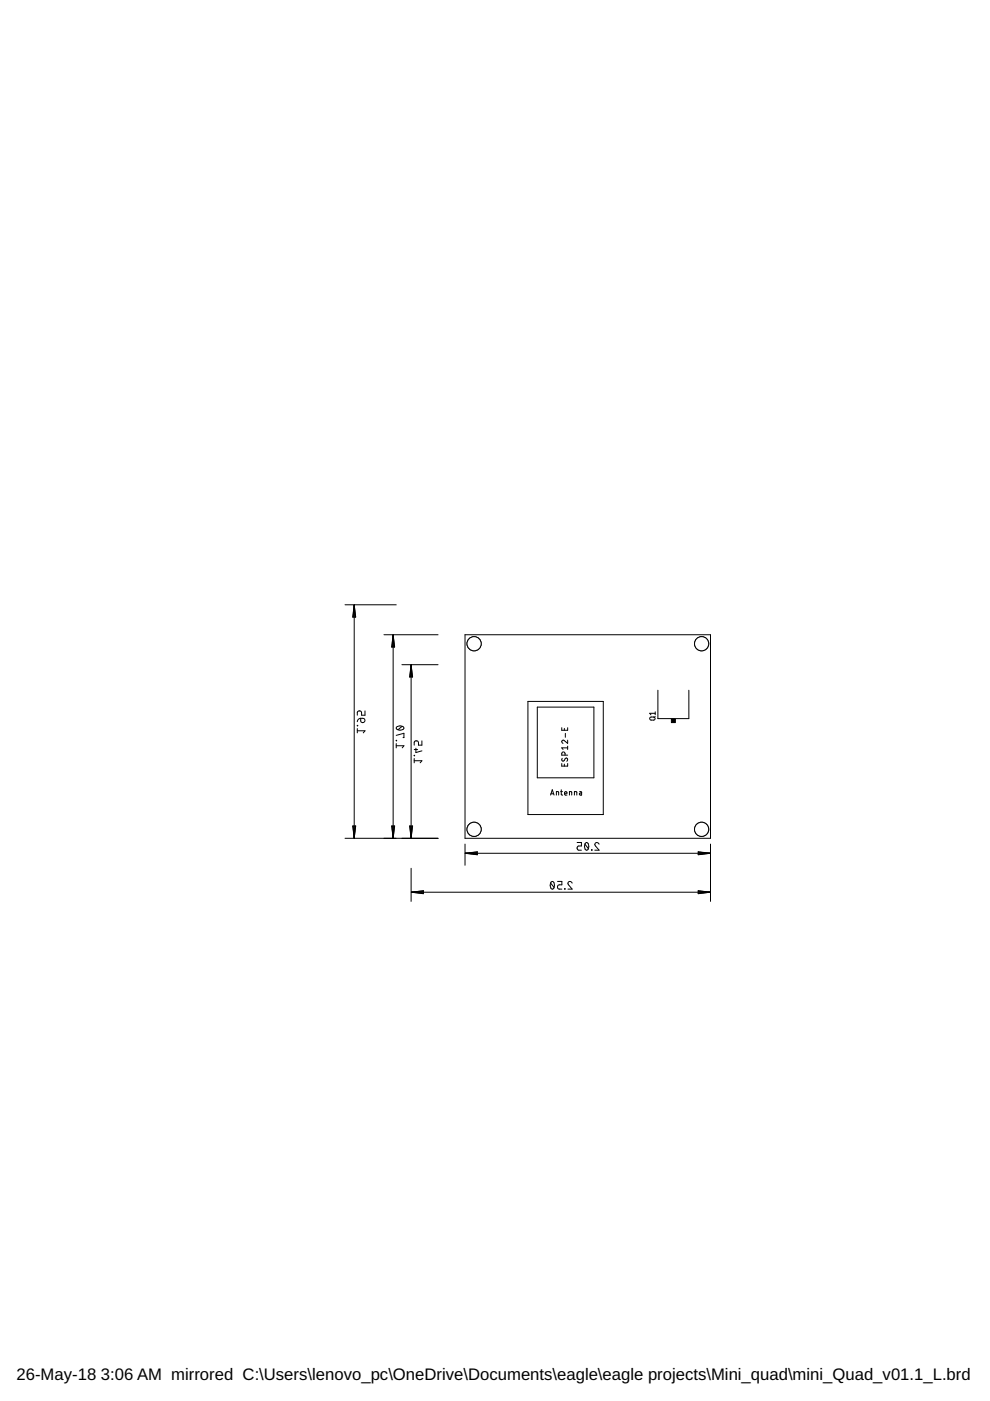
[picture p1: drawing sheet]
<svg xmlns="http://www.w3.org/2000/svg" width="210mm" height="297mm" viewBox="0 0 210 297" stroke-linecap="round" stroke-linejoin="round" font-family="sans-serif">
<g fill="none" stroke="#000" stroke-width=".21">
<path d="M73.2 128.2h10.8M75.1 128.3v49.4M75.1 128.3l.3 2.5h-.6zM75.1 128.3l.1 2.5M75.1 128.3l-.1 2.5M75.1 128.3l.3 2.5M75.1 128.3l-.3 2.5M81.4 134.6h11.5M83.4 134.6v43.1M83.4 134.6l.3 2.6h-.7zM83.4 134.6l.1 2.6M83.4 134.6l-.2 2.6"/>
<path d="M83.4 134.6l.2 2.6M83.4 134.6l-.3 2.6M98.6 134.6h52v43.1h-52zM75.8 154.9h1.6l-.4 .5M75.8 153.8v.1zM75.8 154.5v.9M76.5 152.3h.4a.46 .46 0 0 1 .5 .4 .46 .46 0 0 1-.4 .5 .46 .46 0 0 1-.5-.4zM76.5 152.3l-.6 .3-.1 .4M77.4 150.7v.9h-.7v-.5a.46 .46 0 0 0-.5-.4 .46 .46 0 0 0-.4 .4v.5M84 157l.1 .1zM84 158.1h1.6l-.3 .5M84 157.6v1"/>
<path d="M84 155.9l1.6-.4v.9h-.2M84.1 154.1a1.02 1.02 0 0 1 1.5 .3 .97 .97 0 0 1-1.6 0zM85.2 140.9h7.7M85.3 154l-.9 .7M87.2 141v36.7M87.2 141l.3 2.5h-.7zM87.2 141l.1 2.5M87.2 141l-.2 2.5M87.2 141l.2 2.5M87.2 141l-.3 2.5M87.8 158.9h.7M88.2 158.6v1l1.3-.4"/>
<path d="M89.5 157.1v.9h-.8v-.6a.46 .46 0 0 0-.4-.3 .46 .46 0 0 0-.5 .3v.6M111.9 148.7h16v24h-16zM113.9 149.9h12v15h-12zM119.1 154.3v.5h1.3v-.5M119.7 154.4v.4M119.9 155.5v.8M120.4 156.9v.7l-.7-.6a.34 .34 0 0 0-.6 .1 .34 .34 0 0 0 .3 .5M120.4 158.2v.7M120.4 158.6h-1.3l.3 .3M137.8 152.1l.8-.1 .2 .1 .1 .3-.2 .3h-.8l-.1-.3zM138.9 151.9l-.2 .3M138.9 151.2h-1.1l.2 .4"/>
<path d="M138.9 150.9v.7M139.5 146.3v6.1h6.5v-6.1M73.2 177.7h19.7M74.8 175.1h.6l-.3 2.6zM74.8 175.1l.3 2.6M75 175.1l.1 2.6M75.2 175.1l-.1 2.6M75.4 175.1l-.3 2.6M83 175.1h.7l-.3 2.6zM83.1 175.1l.3 2.6M83.2 175.1l.2 2.6M83.5 175.1l-.1 2.6"/>
<path d="M83.6 175.1l-.2 2.6M86.8 175.1h.7l-.3 2.6zM86.9 175.1l.3 2.6M87 175.1l.2 2.6M87.3 175.1l-.1 2.6M87.4 175.1l-.2 2.6M87.8 160.1l.1 .1zM87.8 161.3h1.7l-.4 .4M87.8 160.8v.9M116.7 168.6l.4-1.2 .4 1.2M116.8 168.3h.6M118 168.6v-.8l.4 .1v.7"/>
<path d="M118.9 167.8h.4M119 167.4v1l.3 .2M119.1 161.9v.5h1.3v-.5M119.2 160.8a.32 .32 0 0 0 0 .5 .32 .32 0 0 0 .4-.1l.2-.3a.31 .31 0 0 1 .5-.1 .31 .31 0 0 1 0 .5l-.1 .1M119.7 162v.4M119.7 168.2h.5a.26 .26 0 0 0-.2-.4 .26 .26 0 0 0-.3 .3l.1 .5h.4M119.8 160.1l-.1-.6h-.5l-.1 .6h1.3M120.7 168.6v-.8l.5 .1v.7M121.8 168.6v-.8l.5 .1v.7M122.9 167.8l.3 .1 .1 .1v.6l-.4-.1v-.3l.4-.1M87.2 184.1v7M87.2 189.2h63.4"/>
<path d="M87.2 189.2l2.6-.4v.7zM87.2 189.2l2.6 .1M87.2 189.2l2.6 .2M89.8 189l-2.6 .2M89.8 188.9l-2.6 .3M116.8 187.2l.7 1M116.9 187l.2-.1a.97 .97 0 0 1 0 1.6 1.02 1.02 0 0 1-.2-1.5zM118.2 186.9h.9v.7h-.5a.46 .46 0 0 0-.4 .5 .46 .46 0 0 0 .4 .4h.5M119.7 188.4l.1 .1zM121.3 187.2a.44 .44 0 0 0-.6-.3 .44 .44 0 0 0-.2 .7l.8 .9h-.9M148 188.8l2.6 .4-2.6 .3zM148 189l2.6 .2"/>
<path d="M148 188.9l2.6 .3M150.6 189.2l-2.6 .1M150.6 189.2l-2.6 .2M150.6 184.1v7"/>
<circle cx="100.5" cy="136.5" r="1.5"/>
</g>
<path d="M142.3 152.4h.9v.8h-.9z" fill="#000" stroke="#000" stroke-width=".21"/>
<circle cx="100.5" cy="136.5" r="1.5" fill="#fff" stroke="#000" stroke-width=".21"/>
<circle cx="100.5" cy="175.8" r="1.5" fill="none" stroke="#000" stroke-width=".21"/>
<circle cx="100.5" cy="175.8" r="1.5" fill="#fff" stroke="#000" stroke-width=".21"/>
<circle cx="148.8" cy="175.8" r="1.5" fill="none" stroke="#000" stroke-width=".21"/>
<circle cx="148.8" cy="175.8" r="1.5" fill="#fff" stroke="#000" stroke-width=".21"/>
<circle cx="148.8" cy="136.5" r="1.5" fill="none" stroke="#000" stroke-width=".21"/>
<circle cx="148.8" cy="136.5" r="1.5" fill="#fff" stroke="#000" stroke-width=".21"/>
<g fill="none" stroke="#000" stroke-width=".21">
<path d="M98.6 179v4.5M122.4 178.6h.9v.8h-.6a.45 .45 0 0 0-.3 .4 .45 .45 0 0 0 .3 .5h.6M124 179l.7 .9M124.1 178.8l.3-.2a.95 .95 0 0 1 0 1.7 1.02 1.02 0 0 1-.3-1.5zM127 179a.45 .45 0 0 0-.6-.3 .45 .45 0 0 0-.1 .7l.7 .9h-.9M150.6 179v7M98.7 180.9h51.9M98.7 180.9l2.5-.3v.6zM98.7 180.9l2.5 .1M98.7 180.9l2.5 .3M101.2 180.8l-2.5 .1M101.2 180.7l-2.5 .2"/>
<path d="M125.4 180.2l.1 .1zM148 180.6l2.6 .3-2.6 .3zM148 180.8l2.6 .1M148 180.7l2.6 .2M150.6 180.9l-2.6 .1M150.6 180.9l-2.6 .3"/>
</g>
<g font-size="3.5">
<text x="3.5" y="292.5">26-May-18</text>
<text x="21.4" y="292.5">3:06 AM mirrored C:\Users\lenovo_pc\OneDrive\Documents\eagle\eagle projects\Mini_quad\mini_Quad_v01.1_L.brd</text>
</g>
</svg>
